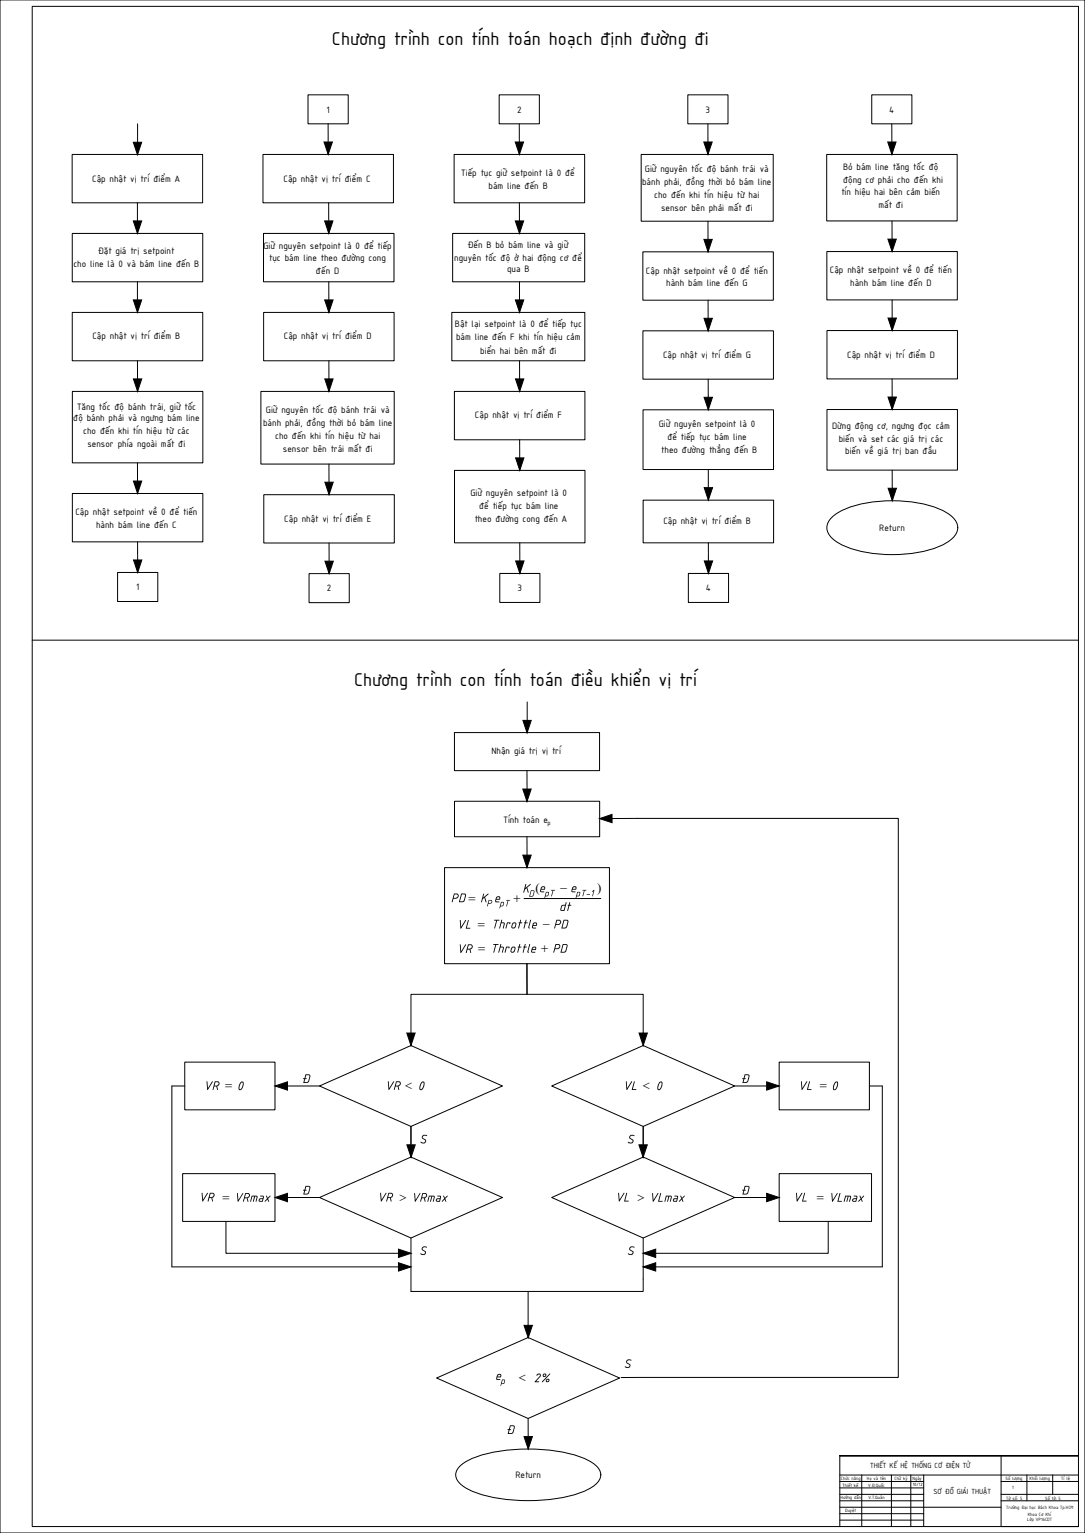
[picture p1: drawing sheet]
<svg xmlns="http://www.w3.org/2000/svg" width="841mm" height="1189mm" viewBox="0 0 841 1189" stroke-linecap="round" stroke-linejoin="round" font-family="sans-serif">
<!-- layer: dam -->
<g fill="none" stroke="#000" stroke-width=".78">
<path d="M239 74h31v22h-31zM387 74h31v22h-31zM533 74h31v22h-31zM676 74h31v22h-31zM56 120h101v37h-101zM204 120h101v37h-101zM352 120h101v37h-101zM497 120h102v52h-102zM641 120h101v51h-101zM56 181h101v38h-101zM204 181h101v38h-101zM351 181h102v38h-102z"/>
<path d="M498 195h101v38h-101zM641 195h101v38h-101zM56 242h101v38h-101zM204 242h101v38h-101zM350 242h103v38h-103zM498 257h102v37h-102zM641 256h101v38h-101zM56 304h101v55h-101zM202 304h104v56h-104zM352 304h101v37h-101zM498 318h102v46h-102zM641 318h101v47h-101z"/>
<path d="M352 365h101v56h-101zM56 383h101v37h-101zM204 384h102v37h-102zM499 388h101v33h-101zM645 401a67 67 0 0 1 40-12 87 87 0 0 1 50 10 12 12 0 0 1 6 14 33 33 0 0 1-21 14 108 108 0 0 1-66-4 18 18 0 0 1-13-14l1-4zM91 444h31v22h-31zM240 445h31v22h-31zM387 445h32v22h-32zM534 445h31v22h-31zM352 568h113v30h-113zM352 621h113v28h-113zM345 673h127v74h-127z"/>
<path d="M143 824h70v37h-70zM604 824h70v37h-70zM248 842l71-31 70 31-70 32zM428 842l71-31 70 31-70 32zM142 910h71v37h-71zM604 910h72v37h-72zM248 929l71-32 70 32-70 31zM428 929l71-32 70 32-70 31zM338 1069l71-32 71 32-71 31zM356 1137a63 63 0 0 1 35-12 130 130 0 0 1 63 7 16 16 0 0 1 12 12 16 16 0 0 1-12 12 134 134 0 0 1-76 4 38 38 0 0 1-24-12 8 8 0 0 1 2-11zM776 1184h60"/>
</g>
<!-- layer: NetManh -->
<g fill="none" stroke="#000" stroke-width=".78">
<path d="M107 96v24M254 96v24M403 96v24M549 96v24M691 96v24M107 157v24M255 157v24M403 157v24M549 172v23M691 171l1 24M107 219v23M255 219v23"/>
<path d="M403 219v23M549 233v24M692 233v23M107 280v24M255 280v24M403 280v24M549 294v24M692 294v24M107 359v24M255 360v24M403 341v24M549 364v24"/>
<path d="M692 365v23M107 420v24M255 421v24M403 421v24M549 421v24M25 496h811M409 544v24M408 598l1 23M465 635h231v433h-215M408 649l1 24M408 771v-24l1 24M319 801v-30h180v30"/>
<path d="M143 842h-10v140h186M223 842h25M569 842h25M674 842h10v140h-185M319 874v23M499 874v23M223 929h25M569 929h25M175 947v25h144M642 947v25h-143M319 960v42h90v35M499 960v42h-90"/>
<path d="M409 1100v24"/>
</g>
<g fill="#000" stroke="#000" stroke-width=".78">
<path d="M103 110h7l-3 10zM251 110h7l-4 10zM399 110h7l-3 10zM546 110h6l-3 10zM688 110h7l-4 10zM103 171h7l-3 10zM252 171h6l-3 10zM399 171h7l-3 10zM546 186h6l-3 9zM688 185h7l-3 10zM103 233h7l-3 9zM252 233h6l-3 9z"/>
<path d="M399 233h7l-3 9zM546 247h6l-3 10zM688 247h7l-3 9zM103 294h7l-3 10zM252 294h6l-3 10zM400 294h6l-3 10zM546 308h6l-3 10zM688 308h7l-3 10zM400 355h6l-3 10zM103 373h7l-3 10zM252 374h6l-3 10zM546 378h6l-3 10z"/>
<path d="M688 379h7l-3 9zM104 434h6l-3 10zM252 435h6l-3 10zM400 435h6l-3 10zM546 435h6l-3 10zM405 559h7l-3 9zM405 612h7l-4 10zM465 635l9-3v6zM405 663h7l-4 10zM315 801h7l-3 10zM495 801h7l-3 10zM213 842l10-3v6z"/>
<path d="M594 839l10 3-10 3zM315 888h7l-3 10zM495 888h7l-4 10zM213 929l10-4v7zM594 925l10 4-10 3zM309 969l10 3-10 3zM499 972l9-3v6zM309 979l10 3-10 4zM499 982l9-3v7zM406 1028h7l-4 9zM406 1114h7l-4 10z"/>
</g>
<!-- layer: 0 -->
<path d="M406 697h60" fill="none" stroke="#000" stroke-width=".78"/>
<!-- layer: kt -->
<path d="M841 0v1189h-841v-1189" fill="none" stroke="#000" stroke-width=".78"/>
<!-- layer: NetCoBan -->
<g fill="none" stroke="#000" stroke-width=".78">
<path d="M25 5h811v1179h-811zM776 1129v55M836 1129h-185h185h-185v55M651 1149h65M651 1144h185M668 1144v40M691 1144v40M706 1144v40M716 1144v40M776 1159h60M776 1149h60M796 1144v20"/>
<path d="M816 1144v15M716 1169h60M776 1164h60"/>
</g>
<!-- layer: manh_khungten -->
<path d="M651 1159h65M651 1154h65M651 1169h65M651 1164h65M651 1179h65M651 1174h65" fill="none" stroke="#000" stroke-width=".78"/>
<g font-size="15.5">
<text x="257" y="35">Chương trình con tính toán hoạch định đường đi</text>
<text x="274" y="532">Chương trình con tính toán điều khiển vị trí</text>
</g>
<g font-size="10.5">
<text x="405" y="692">K e</text>
<text x="442" y="692">e</text>
<text x="349" y="700">PD</text>
<text x="372" y="700">K e</text>
<text x="433" y="706">dt</text>
<text x="354" y="720">VL</text>
<text x="381" y="720">Throttle</text>
<text x="429" y="720">PD</text>
<text x="354" y="739">VR</text>
<text x="380" y="739">Throttle</text>
<text x="428" y="739">PD</text>
<text x="233" y="840">Đ</text>
<text x="574" y="840">Đ</text>
<text x="158" y="845">VR</text>
<text x="184" y="845">0</text>
<text x="298" y="845">VR</text>
<text x="324" y="845">0</text>
<text x="483" y="845">VL</text>
<text x="508" y="845">0</text>
<text x="618" y="845">VL</text>
<text x="644" y="845">0</text>
<text x="325" y="887">S</text>
<text x="486" y="887">S</text>
<text x="233" y="926">Đ</text>
<text x="574" y="926">Đ</text>
<text x="154" y="932">VR</text>
<text x="181" y="932">VRmax</text>
<text x="292" y="932">VR</text>
<text x="319" y="932">VRmax</text>
<text x="477" y="932">VL</text>
<text x="503" y="932">VLmax</text>
<text x="615" y="932">VL</text>
<text x="642" y="932">VLmax</text>
<text x="325" y="973">S</text>
<text x="486" y="973">S</text>
<text x="483" y="1061">S</text>
<text x="384" y="1070">e</text>
<text x="414" y="1072">2%</text>
<text x="392" y="1112">Đ</text>
</g>
<g font-size="10">
<text x="415" y="692">(</text>
<text x="434" y="692">-</text>
<text x="463" y="692">)</text>
<text x="363" y="699">=</text>
<text x="398" y="699">+</text>
<text x="370" y="720">=</text>
<text x="421" y="720">-</text>
<text x="371" y="739">=</text>
<text x="419" y="738">+</text>
<text x="175" y="845">=</text>
<text x="314" y="845">&lt;</text>
<text x="498" y="845">&lt;</text>
<text x="635" y="845">=</text>
<text x="172" y="931">=</text>
<text x="310" y="931">&gt;</text>
<text x="494" y="931">&gt;</text>
<text x="633" y="931">=</text>
<text x="402" y="1071">&lt;</text>
</g>
<g font-size="7.8">
<text x="253" y="87">1</text>
<text x="401" y="87">2</text>
<text x="547" y="87">3</text>
<text x="689" y="87">4</text>
<text x="653" y="132">Bỏ bám line tăng tốc độ</text>
<text x="358" y="137">Tiếp tục giữ setpoint là 0 để</text>
<text x="500" y="134">Giữ nguyên tốc độ bánh trái và</text>
<text x="71" y="141">Cập nhật vị trí điểm A</text>
<text x="220" y="141">Cập nhật vị trí điểm C</text>
<text x="498" y="143">bánh phải, đồng thời bỏ bám line</text>
<text x="653" y="142">động cơ phải cho đến khi</text>
<text x="379" y="146">bám line đến B</text>
<text x="507" y="154">cho đến khi tín hiệu từ hai</text>
<text x="652" y="152">tín hiệu hai bên cảm biến</text>
<text x="681" y="161">mất đi</text>
<text x="512" y="163">sensor bên phải mất đi</text>
<text x="76" y="197">Đặt giá trị setpoint</text>
<text x="204" y="193">Giữ nguyên setpoint là 0 để tiếp</text>
<text x="362" y="193">Đến B bỏ bám line và giữ</text>
<text x="209" y="202">tục bám line theo đường cong</text>
<text x="352" y="203">nguyên tốc độ ở hai động cơ để</text>
<text x="57" y="207">cho line là 0 và bám line đến B</text>
<text x="245" y="212">đến D</text>
<text x="393" y="211">qua B</text>
<text x="501" y="212">Cập nhật setpoint về 0 để tiến</text>
<text x="643" y="212">Cập nhật setpoint về 0 để tiến</text>
<text x="516" y="222">hành bám line đến G</text>
<text x="659" y="222">hành bám line đến D</text>
<text x="353" y="254">Bật lại setpoint là 0 để tiếp tục</text>
<text x="72" y="263">Cập nhật vị trí điểm B</text>
<text x="220" y="263">Cập nhật vị trí điểm D</text>
<text x="354" y="264">bám line đến F khi tín hiệu cảm</text>
<text x="372" y="274">biển hai bên mất đi</text>
<text x="514" y="278">Cập nhật vị trí điểm G</text>
<text x="657" y="277">Cập nhật vị trí điểm D</text>
<text x="60" y="318">Tăng tốc độ bánh trái, giữ tốc</text>
<text x="206" y="320">Giữ nguyên tốc độ bánh trái và</text>
<text x="57" y="327">độ bánh phải và ngưng bám line</text>
<text x="368" y="325">Cập nhật vị trí điểm F</text>
<text x="204" y="330">bánh phải, đồng thời bỏ bám line</text>
<text x="511" y="331">Giữ nguyên setpoint là 0</text>
<text x="645" y="333">Dừng động cơ, ngưng đọc cảm</text>
<text x="65" y="337">cho đến khi tín hiệu từ các</text>
<text x="213" y="341">cho đến khi tín hiệu từ hai</text>
<text x="517" y="341">để tiếp tục bám line</text>
<text x="68" y="347">sensor phía ngoài mất đi</text>
<text x="650" y="342">biến và set các giá trị các</text>
<text x="219" y="350">sensor bên trái mất đi</text>
<text x="513" y="351">theo đường thẳng đến B</text>
<text x="655" y="352">biến về giá trị ban đầu</text>
<text x="365" y="385">Giữ nguyên setpoint là 0</text>
<text x="371" y="395">để tiếp tục bám line</text>
<text x="59" y="400">Cập nhật setpoint về 0 để tiến</text>
<text x="220" y="405">Cập nhật vị trí điểm E</text>
<text x="368" y="405">theo đường cong đến A</text>
<text x="514" y="406">Cập nhật vị trí điểm B</text>
<text x="75" y="409">hành bám line đến C</text>
<text x="682" y="412">Return</text>
<text x="105" y="458">1</text>
<text x="253" y="459">2</text>
<text x="401" y="458">3</text>
<text x="547" y="458">4</text>
<text x="381" y="585">Nhận giá trị vị trí</text>
<text x="390" y="638">Tính toán e</text>
<text x="410" y="695">D</text>
<text x="422" y="695">pT</text>
<text x="446" y="695">pT-1</text>
<text x="377" y="703">P pT</text>
<text x="388" y="1073">p</text>
<text x="399" y="1146">Return</text>
</g>
<g font-size="6.2">
<text x="674" y="1139">THIẾT KẾ HỆ THỐNG CƠ ĐIỆN TỬ</text>
<text x="724" y="1159">SƠ ĐỒ GIẢI THUẬT</text>
</g>
<text font-size="5.4" x="424" y="640">p</text>
<g font-size="3.9">
<text x="652" y="1147">Chức năng</text>
<text x="672" y="1147">Họ và tên</text>
<text x="693" y="1148">Chữ ký</text>
<text x="707" y="1147">Ngày</text>
<text x="779" y="1148">Số lượng</text>
<text x="798" y="1148">Khối lượng</text>
<text x="823" y="1148">Tỉ lệ</text>
<text x="653" y="1153">Thiết kế</text>
<text x="673" y="1153">V.Đ.Quốc</text>
<text x="707" y="1153">10/12</text>
<text x="785" y="1155">1</text>
<text x="652" y="1163">Hướng dẫn</text>
<text x="673" y="1163">V.T.Quân</text>
<text x="780" y="1163">Tờ số: 5</text>
<text x="810" y="1163">Số tờ: 5</text>
<text x="655" y="1172">Duyệt</text>
<text x="780" y="1170">Trường Đại học Bách Khoa Tp.HCM</text>
<text x="797" y="1175">Khoa Cơ Khí</text>
<text x="796" y="1180">Lớp VP16CDT</text>
</g>
</svg>
